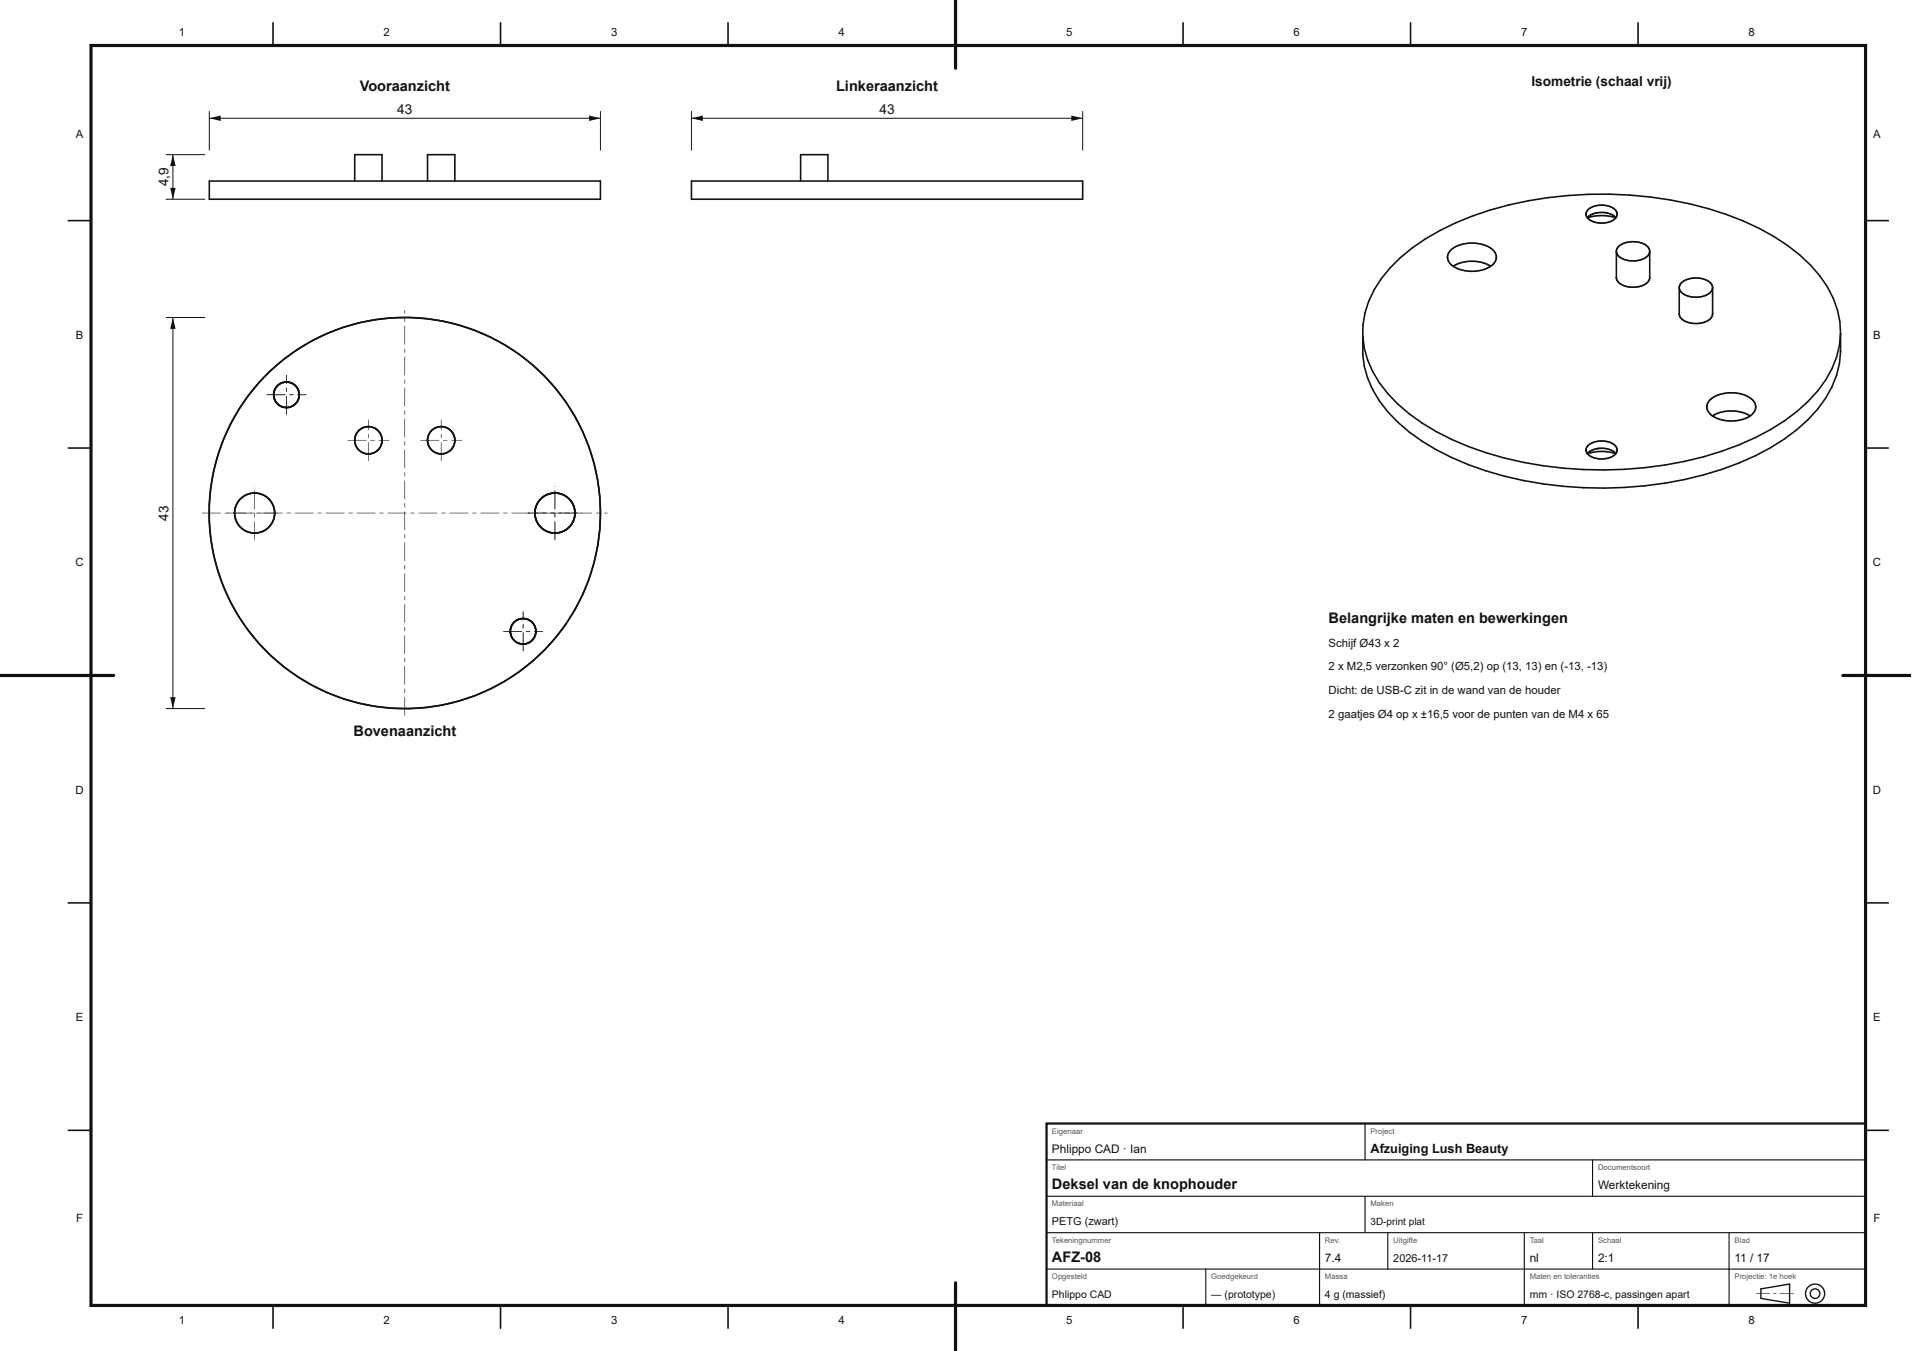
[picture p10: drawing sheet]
<svg xmlns="http://www.w3.org/2000/svg" width="420mm" height="297mm" viewBox="0 0 420 297" stroke-linecap="round" stroke-linejoin="round" font-family="sans-serif">
<g fill="none" stroke="#111" stroke-width=".35">
<path d="M46 39.8h86v4h-86zM78 39.8v-5.8h6v5.8M94 39.8v-5.8h6v5.8M117.5 137.7l.1 .1"/>
<circle cx="63" cy="86.8" r="2.8"/>
<circle cx="81" cy="96.8" r="3"/>
<circle cx="97" cy="96.8" r="3"/>
<circle cx="56" cy="112.8" r="4.4"/>
<circle cx="89" cy="112.8" r="43"/>
<circle cx="122" cy="112.8" r="4.4"/>
<circle cx="115" cy="138.8" r="2.8"/>
</g>
<g fill="#111">
<path d="M116 112.7l4.1 .1-4 .1zM121 112.7l.9 .1-.8 .1zM122.8 112.7l4.1 .1-4 .1zM127.8 112.8a.07 .07 0 0 1 .1 0 .07 .07 0 0 1-.1 0z"/>
<path d="M121.9 114.6l.1 .1v4.1zM121.9 112.8l.1 .1v.9zM121.9 107.8l.1 .1v4.1zM121.9 106.9a.07 .07 0 0 1 .1 0 .07 .07 0 0 1-.1 0z"/>
</g>
<circle cx="89" cy="112.8" r="43" fill="none" stroke="#111" stroke-width=".35"/>
<g fill="#111">
<path d="M44.4 112.7l4.1 .1-4 .1zM49.4 112.7l.9 .1-.8 .1zM51.2 112.7l4.1 .1-4 .1zM56.2 112.7l.9 .1-.8 .1zM58 112.7l4.1 .1-4 .1zM63 112.7l.9 .1-.8 .1zM64.8 112.7l4.1 .1-4 .1zM69.8 112.7l.9 .1-.8 .1zM71.6 112.7l4.1 .1-4 .1zM76.6 112.7l.9 .1-.8 .1zM78.4 112.7l4.1 .1-4 .1zM83.4 112.7l.9 .1-.8 .1zM85.2 112.7l4.1 .1-4 .1zM90.2 112.7l.9 .1-.8 .1zM92 112.7l4.1 .1-4 .1zM97 112.7l.9 .1-.8 .1zM98.8 112.7l4.1 .1-4 .1zM103.8 112.7l.9 .1-.8 .1zM105.6 112.7l4.1 .1-4 .1zM110.6 112.7l.9 .1-.8 .1zM112.4 112.7l4.1 .1-4 .1zM117.4 112.7l.9 .1-.8 .1zM119.2 112.7l4.1 .1-4 .1zM124.2 112.7l.9 .1-.8 .1zM126 112.7l4.1 .1-4 .1zM131 112.7l.9 .1-.8 .1zM132.8 112.7l.7 .1-.6 .1z"/>
<path d="M88.9 153.2l.1 .1v4.1zM88.9 151.4l.1 .1v.9zM88.9 146.4l.1 .1v4.1zM88.9 144.6l.1 .1v.9zM88.9 139.6l.1 .1v4.1zM88.9 137.8l.1 .1v.9zM88.9 132.8l.1 .1v4.1zM88.9 131l.1 .1v.9zM88.9 126l.1 .1v4.1zM88.9 124.2l.1 .1v.9zM88.9 119.2l.1 .1v4.1zM88.9 117.4l.1 .1v.9zM88.9 112.4l.1 .1v4.1zM88.9 110.6l.1 .1v.9zM88.9 105.6l.1 .1v4.1zM88.9 103.8l.1 .1v.9zM88.9 98.8l.1 .1v4.1zM88.9 97l.1 .1v.9zM88.9 92l.1 .1v4.1zM88.9 90.2l.1 .1v.9zM88.9 85.2l.1 .1v4.1zM88.9 83.4l.1 .1v.9zM88.9 78.4l.1 .1v4.1zM88.9 76.6l.1 .1v.9zM88.9 71.6l.1 .1v4.1zM88.9 69.8l.1 .1v.9zM88.9 68.2l.1 .1v.7z"/>
</g>
<circle cx="63" cy="86.8" r="2.8" fill="none" stroke="#111" stroke-width=".35"/>
<g fill="#111">
<path d="M58.6 86.7l4.1 .1-4 .1zM63.6 86.7l.9 .1-.8 .1zM65.4 86.7l1.9 .1-1.8 .1z"/>
<path d="M62.9 87l.1 .1v4.1zM62.9 85.2l.1 .1v.9zM62.9 82.4l.1 .1v1.9z"/>
</g>
<circle cx="56" cy="112.8" r="4.4" fill="none" stroke="#111" stroke-width=".35"/>
<g fill="#111">
<path d="M50 112.7l4.1 .1-4 .1zM55 112.7l.9 .1-.8 .1zM56.8 112.7l4.1 .1-4 .1z"/>
<path d="M55.9 114.6l.1 .1v4.1zM55.9 112.8l.1 .1v.9zM55.9 107.8l.1 .1v4.1zM55.9 106.9a.07 .07 0 0 1 .1 0 .07 .07 0 0 1-.1 0z"/>
</g>
<circle cx="122" cy="112.8" r="4.4" fill="none" stroke="#111" stroke-width=".35"/>
<g fill="#111">
<path d="M116 112.7l4.1 .1-4 .1zM121 112.7l.9 .1-.8 .1zM122.8 112.7l4.1 .1-4 .1zM127.8 112.8a.07 .07 0 0 1 .1 0 .07 .07 0 0 1-.1 0z"/>
<path d="M121.9 114.6l.1 .1v4.1zM121.9 112.8l.1 .1v.9zM121.9 107.8l.1 .1v4.1zM121.9 106.9a.07 .07 0 0 1 .1 0 .07 .07 0 0 1-.1 0z"/>
</g>
<circle cx="115" cy="138.8" r="2.8" fill="none" stroke="#111" stroke-width=".35"/>
<g fill="#111">
<path d="M110.6 138.7l4.1 .1-4 .1zM115.6 138.7l.9 .1-.8 .1zM117.4 138.7l1.9 .1-1.8 .1z"/>
<path d="M114.9 139l.1 .1v4.1zM114.9 137.2l.1 .1v.9zM114.9 134.4l.1 .1v1.9z"/>
</g>
<circle cx="97" cy="96.8" r="3" fill="none" stroke="#111" stroke-width=".35"/>
<g fill="#111">
<path d="M92.4 96.7l4.1 .1-4 .1zM97.4 96.7l.9 .1-.8 .1zM99.2 96.7l2.3 .1-2.2 .1z"/>
<path d="M96.9 97.2l.1 .1v4.1zM96.9 95.4l.1 .1v.9zM96.9 92.2l.1 .1v2.3z"/>
</g>
<circle cx="81" cy="96.8" r="3" fill="none" stroke="#111" stroke-width=".35"/>
<g fill="#111">
<path d="M76.4 96.7l4.1 .1-4 .1zM81.4 96.7l.9 .1-.8 .1zM83.2 96.7l2.3 .1-2.2 .1z"/>
<path d="M80.9 97.2l.1 .1v4.1zM80.9 95.4l.1 .1v.9zM80.9 92.2l.1 .1v2.3z"/>
</g>
<circle cx="115" cy="138.8" r="2.81" fill="none" stroke="#111" stroke-width=".35"/>
<g fill="#111">
<path d="M110.6 138.7l4.1 .1-4 .1zM115.6 138.7l.9 .1-.8 .1zM117.4 138.7l1.9 .1-1.8 .1z"/>
<path d="M114.9 139l.1 .1v4.1zM114.9 137.2l.1 .1v.9zM114.9 134.4l.1 .1v1.9z"/>
</g>
<circle cx="62.9" cy="86.8" r="2.81" fill="none" stroke="#111" stroke-width=".35"/>
<g fill="#111">
<path d="M58.6 86.8h4.1l-4.1 .1zM63.6 86.8h.9l-.9 .1zM65.4 86.8h1.9l-1.9 .1z"/>
<path d="M62.9 87.1h.1l-.1 4.1zM62.9 85.3h.1l-.1 .9zM62.9 82.4l.1 .1-.1 1.9z"/>
</g>
<path d="M152 39.8h85.9v4h-85.9zM175.9 39.8v-5.8h6v5.8" fill="none" stroke="#111" stroke-width=".35"/>
<path d="M46 24.5v8.5M46 26h86M132 24.5v8.5" fill="none" stroke="#111" stroke-width=".22"/>
<g fill="#111">
<path d="M46 26l2.5-.6v1.2z"/>
<path d="M129.5 25.4l2.5 .6-2.5 .6z"/>
</g>
<path d="M36.5 34h8.5M38 34v9.8M36.5 43.8h8.5" fill="none" stroke="#111" stroke-width=".22"/>
<g fill="#111">
<path d="M37.4 41.3h1.2l-.6 2.5z"/>
<path d="M38 34l.6 2.5h-1.2z"/>
</g>
<path d="M36.5 69.8h8.5M38 69.8v86M36.5 155.8h8.5" fill="none" stroke="#111" stroke-width=".22"/>
<g fill="#111">
<path d="M37.4 153.3h1.2l-.6 2.5z"/>
<path d="M38 69.8l.6 2.5h-1.2z"/>
</g>
<path d="M152 24.5v8.5M152 26h85.9M237.9 24.5v8.5" fill="none" stroke="#111" stroke-width=".22"/>
<g fill="#111">
<path d="M152 26l2.5-.6v1.2z"/>
<path d="M235.4 25.4l2.5 .6-2.5 .6z"/>
</g>
<g fill="none" stroke="#111" stroke-width=".35">
<path d="M60 5v5M110 5v5M160 5v5M210 5v5M260 5v5M310 5v5M360 5v5M15 48.5h5M318.1 56.6a3.6 3.6 0 0 1 3.3-2.9 7.2 7.2 0 0 1 7 1.7l.5 1.2M318.1 56.6a3.6 3.6 0 0 0 3.3 2.8 8.2 8.2 0 0 0 6.2-.9M318.1 56.6h.1M319.4 58.5a8.2 8.2 0 0 1 8.2 0"/>
<path d="M328.9 56.6l-.3 .9-1 1M328.9 56.6h.1M348.6 47.1a2.65 2.65 0 0 1 2.7-2 3.8 3.8 0 0 1 4 1.6l.1 .4M348.6 47.1l.2 .7M348.6 47.1v.1M349.6 47.3l-.7 .6M349.6 47.3h-.1M350.7 46.9l-1.1 .4M351 46.8h2M351 46.8l-.3 .1M352.8 46.7l.2 .1M353 46.8l1.4 .5"/>
<path d="M354.4 47.3l.7 .6a10.4 10.4 0 0 0-6.2 0M354.4 47.3h.1M355.2 55.3a2.85 2.85 0 0 0 3 2 4.1 4.1 0 0 0 4.3-1.6l.1-.4M355.2 55.3a2.87 2.87 0 0 1 3-2.1 4.1 4.1 0 0 1 4.3 1.6l.1 .5M355.2 55.3v5.7M355.4 47.1a2.69 2.69 0 0 1-2.8 1.9h-1.6a3.4 3.4 0 0 1-2.2-1.2M355.4 47.1v.1M362.6 55.3v5.7a2.87 2.87 0 0 1-3 2.1 4.1 4.1 0 0 1-4.3-1.6l-.1-.5M410 48.5h5M355.2 61h.1M369 63.2v5.8a2.85 2.85 0 0 0 3 2.1 4.1 4.1 0 0 0 4.3-1.7l.1-.4M369 63.2a2.85 2.85 0 0 0 3 2.1 4.1 4.1 0 0 0 4.3-1.7l.1-.4"/>
<path d="M369 63.2a2.84 2.84 0 0 1 3-2 4.1 4.1 0 0 1 4.3 1.6l.1 .4M376.4 69h.1M376.4 63.2v5.8M404.5 73.3a21.7 21.7 0 0 1-3.3 14.2 37.4 37.4 0 0 1-15.4 12.7 82.6 82.6 0 0 1-46.7 6.2 63 63 0 0 1-29.4-11.4 25.3 25.3 0 0 1-9.9-14.4l-.3-2.6v-4M404.5 73.3a21.7 21.7 0 0 1-7.1 14.9 49 49 0 0 1-19 11 86.2 86.2 0 0 1-55.7-1 44.6 44.6 0 0 1-17.7-11.7 21.4 21.4 0 0 1-5.5-12.5M404.5 73.3a21.2 21.2 0 0 0-6.6-15 47.7 47.7 0 0 0-18.5-11.2 86.2 86.2 0 0 0-55.8 .4 45.8 45.8 0 0 0-18.1 11.4 20.7 20.7 0 0 0-6 15.1M15 98.5h5M348.6 98.9a2.64 2.64 0 0 1 2.7-1.9 3.8 3.8 0 0 1 4 1.5l.1 .4M348.6 98.9a2.65 2.65 0 0 0 2.7 2 3.8 3.8 0 0 0 4-1.6l.1-.4M348.6 98.9v.1M349 99.6l-.1 .1M349.6 99.1l-.7 .6"/>
<path d="M349.6 99.1l-.1 .1M349.6 99.5l-.7 .2M351 98.6h2l1.4 .5M351 98.6l-1.4 .5M351.3 98.6h-.3M354.4 99.1l.7 .6a10.4 10.4 0 0 0-5.5-.2M354.4 99.1l.1 .1M355.4 98.9v.1M375.1 89.4a3.7 3.7 0 0 1 3.3-2.8 7.2 7.2 0 0 1 7 1.7l.5 1.1M375.1 89.4a3.7 3.7 0 0 0 3.3 2.9 7.2 7.2 0 0 0 7-1.7l.5-1.2M375.1 89.4v.1M376.4 91.4a8.2 8.2 0 0 1 8.2 0"/>
<path d="M385.9 89.4v.1M410 98.5h5M15 148.5h5M410 148.5h5M15 198.5h5M410 198.5h5M15 248.5h5M410 248.5h5M60 287v5M110 287v5M160 287v5M210 287v5"/>
<path d="M260 287v5M310 287v5M360 287v5"/>
</g>
<path d="M20 10h390v277h-390z" fill="none" stroke="#111" stroke-width=".7" stroke-linecap="butt"/>
<path d="M210 0v15M0 148.5h25M405 148.5h14.9M210 282v15" fill="none" stroke="#111" stroke-width=".7"/>
<path d="M230 247h180v40h-180z" fill="none" stroke="#111" stroke-width=".5"/>
<g fill="none" stroke="#111" stroke-width=".25">
<path d="M230 255h180M300 247v8M350 255v8M230 279h180M230 271h180M230 263h180M265 279v8M290 271v16M300 263v8M305 271v8M335 271v16M350 271v8"/>
<path d="M380 271v16"/>
</g>
<path d="M387 283.3l6.3-1v4.2l-6.3-1.1z" fill="none" stroke="#111" stroke-width=".3"/>
<path d="M385.9 284.3l3.1 .1-3.1 .1zM389.7 284.3l.7 .1-.7 .1zM391.1 284.3l3.1 .1-3.1 .1z" fill="#111"/>
<g fill="none" stroke="#111" stroke-width=".3">
<circle cx="398.9" cy="284.4" r="1.05"/>
<circle cx="398.9" cy="284.4" r="2.1"/>
</g>
<g font-size="3.2" fill="#111">
<text x="79.1" y="20">Vooraanzicht</text>
<text x="183.7" y="20">Linkeraanzicht</text>
<text x="292" y="137">Belangrijke maten en bewerkingen</text>
<text x="77.7" y="161.8">Bovenaanzicht</text>
<text x="231.2" y="261.4">Deksel van de knophouder</text>
<text x="231.2" y="277.4">AFZ-08</text>
</g>
<g font-size="3" fill="#111">
<text x="336.6" y="19">Isometrie (schaal vrij)</text>
<text x="87.3" y="25">43</text>
<text x="193.3" y="25">43</text>
<text x="37" y="41" transform="rotate(-90 37 41)">4,9</text>
<text x="37" y="114.5" transform="rotate(-90 37 114.5)">43</text>
</g>
<text font-size="2.8" fill="#111" x="301.2" y="253.4">Afzuiging Lush Beauty</text>
<g font-size="2.6" fill="#111">
<text x="231.2" y="253.4">Phlippo CAD · Ian</text>
<text x="351.2" y="261.4">Werktekening</text>
<text x="291.2" y="277.4">7.4</text>
<text x="336.2" y="277.4">nl</text>
<text x="351.2" y="277.4">2:1</text>
<text x="381.2" y="277.4">11 / 17</text>
</g>
<g font-size="2.5" fill="#111">
<text x="39.3" y="8">1</text>
<text x="84.3" y="8">2</text>
<text x="134.3" y="8">3</text>
<text x="184.3" y="8">4</text>
<text x="234.3" y="8">5</text>
<text x="284.3" y="8">6</text>
<text x="334.3" y="8">7</text>
<text x="384.3" y="8">8</text>
<text x="16.7" y="30.2">A</text>
<text x="411.7" y="30.2">A</text>
<text x="16.7" y="74.5">B</text>
<text x="411.7" y="74.5">B</text>
<text x="16.6" y="124.5">C</text>
<text x="411.6" y="124.5">C</text>
<text x="292" y="142.2">Schijf Ø43 x 2</text>
<text x="292" y="147.4">2 x M2,5 verzonken 90° (Ø5,2) op (13, 13) en (-13, -13)</text>
<text x="292" y="152.6">Dicht: de USB-C zit in de wand van de houder</text>
<text x="292" y="157.8">2 gaatjes Ø4 op x ±16,5 voor de punten van de M4 x 65</text>
<text x="16.6" y="174.5">D</text>
<text x="411.6" y="174.5">D</text>
<text x="16.7" y="224.5">E</text>
<text x="411.7" y="224.5">E</text>
<text x="16.7" y="268.7">F</text>
<text x="411.7" y="268.7">F</text>
<text x="39.3" y="291">1</text>
<text x="84.3" y="291">2</text>
<text x="134.3" y="291">3</text>
<text x="184.3" y="291">4</text>
<text x="234.3" y="291">5</text>
<text x="284.3" y="291">6</text>
<text x="334.3" y="291">7</text>
<text x="384.3" y="291">8</text>
</g>
<g font-size="2.4" fill="#111">
<text x="231.2" y="269.4">PETG (zwart)</text>
<text x="306.2" y="277.4">2026-11-17</text>
</g>
<g font-size="2.3" fill="#111">
<text x="231.2" y="285.4">Phlippo CAD</text>
<text x="266.2" y="285.4">— (prototype)</text>
<text x="291.2" y="285.4">4 g (massief)</text>
<text x="336.2" y="285.4">mm · ISO 2768-c, passingen apart</text>
</g>
<text font-size="2.2" fill="#111" x="301.2" y="269.4">3D-print plat</text>
<g font-size="1.7" fill="#555">
<text x="231.2" y="249.2">Eigenaar</text>
<text x="301.2" y="249.2">Project</text>
<text x="231.2" y="257.2">Titel</text>
<text x="351.2" y="257.2">Documentsoort</text>
<text x="231.2" y="265.2">Materiaal</text>
<text x="301.2" y="265.2">Maken</text>
<text x="231.2" y="273.2">Tekeningnummer</text>
<text x="291.2" y="273.2">Rev.</text>
<text x="306.2" y="273.2">Uitgifte</text>
<text x="336.2" y="273.2">Taal</text>
<text x="351.2" y="273.2">Schaal</text>
<text x="381.2" y="273.2">Blad</text>
<text x="231.2" y="281.2">Opgesteld</text>
<text x="266.2" y="281.2">Goedgekeurd</text>
<text x="291.2" y="281.2">Massa</text>
<text x="336.2" y="281.2">Maten en toleranties</text>
<text x="381.2" y="281.2">Projectie: 1e hoek</text>
</g>
</svg>
